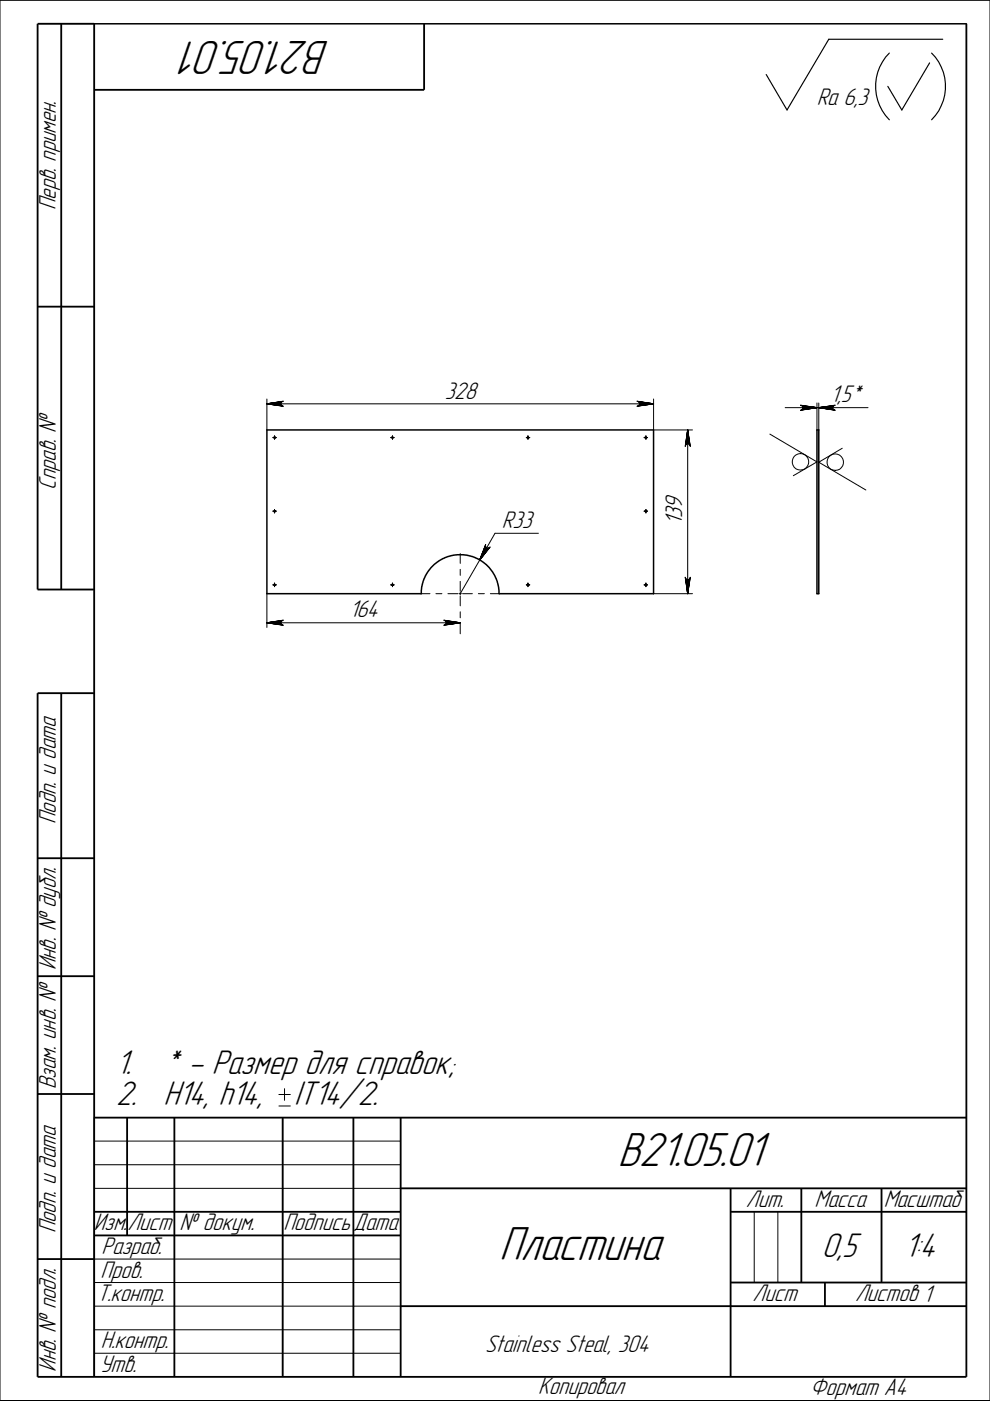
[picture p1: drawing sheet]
<svg xmlns="http://www.w3.org/2000/svg" width="210mm" height="297mm" viewBox="0 0 210 297" stroke-linecap="round" stroke-linejoin="round" font-family="sans-serif">
<g fill="none" stroke="#000" stroke-width=".21">
<path d="M0 .1h209.9v296.8h-209.9zM56.6 85.6l3.5 .5zM56.6 85.6l3.3 .5zM56.6 85.6l3.1 .3 .1 .1zM56.6 85.6l3 .1 .1 .2zM56.6 85.6l3-.1v.2zM56.6 85.6l3.1-.3-.1 .2zM56.6 85.6l3.2-.4-.1 .1zM56.6 85.6l3.3-.5zM56.6 85.6l3.5-.5zM56.6 85.6h82M56.6 84.6v6.5"/>
<path d="M57.9 92.8h.7M58.2 92.4v.7M82.8 92.8h.8M83.2 92.4v.7M111.6 92.8h.7M111.9 92.4v.7M135 85.1l3.6 .5zM135 86.1l3.6-.5zM135.2 85.1l3.4 .5zM135.2 86.1l3.4-.5zM135.4 85.2l3.2 .4-3.1-.3zM135.5 85.3l3.1 .3-3-.1z"/>
<path d="M135.5 85.9l3.1-.3-3.2 .4zM135.6 85.5l3 .1-3 .1zM135.6 85.7l3-.1-3.1 .3zM136.6 92.8h.7M136.9 92.4v.7M138.6 84.6v6.5M138.6 91.2h8.2M145.8 91.2l-.5 3.5zM145.8 91.2l-.5 3.3zM145.8 91.2l-.2 3-.2 .1zM145.8 91.2l-.1 2.9-.1 .1zM145.8 91.2l.1 2.9h-.2z"/>
<path d="M145.8 91.2l.3 3-.2-.1zM145.8 91.2l.4 3.1zM145.8 91.2l.5 3.3zM145.8 91.2l.6 3.5zM145.8 91.2v34.7M163.2 92l10 5.9-5 3M166.5 86.4h17.5M169.7 87l3.5-.6zM169.7 85.9l3.5 .5zM169.9 86.9l3.3-.5zM169.9 86l3.3 .4zM170 86l3.2 .4-3.1-.2z"/>
<path d="M170.1 86.7l3.1-.3-3.2 .5zM170.1 86.2l3.1 .2h-3zM170.2 86.5l3-.1-3.1 .3zM170.2 86.4h3l-3 .1zM173.2 85.4v5.7M173.6 86.4l3.5-.5zM173.6 86.4l3.3-.4zM173.6 86.4l3.2-.4-.2 .2zM173.6 86.4l3-.2v.2zM173.6 86.4h3v.1zM173.6 86.4l3 .1v.2zM173.6 86.4l3 .3 .2 .2z"/>
<path d="M173.6 86.4l3.3 .5zM173.6 86.4l3.5 .6zM173.6 85.4v5.7M178.6 95l-5 3 10 5.9M57.9 108.4h.7M58.2 108v.8M97.6 117.4v2.1M102.9 115.8l.1 .2-1.3 2.7zM102.9 115.6l-1.2 3.1zM103 115.4l-1.3 3.3zM103 116l.1 .1-1.4 2.6zM103.1 116.1l.2 .1-1.6 2.5z"/>
<path d="M103.3 116.2h.1l-1.7 2.5zM103.4 116.2h.2l-1.9 2.5zM103.6 116.2l.2-.1-2.1 2.6zM103.8 116.1l.1-.1-2.2 2.7zM114.2 113.1h-9.2l-7.4 12.8M136.6 108.4h.7M136.9 108v.8M56.6 132l3.5-.5zM56.6 132l3.3-.4zM56.6 132l3.2-.3zM56.6 132l3.1-.2-.1 .1zM56.6 132l3-.1v.2z"/>
<path d="M56.6 132l3 .1 .1 .2zM56.6 132l3.1 .3 .1 .1zM56.6 132l3.3 .5zM56.6 132l3.5 .6zM56.6 125.9v7.1M56.6 132h41M57.9 124h.7M58.2 123.6v.8M82.8 124h.8M83.2 123.6v.8M89.1 125.9h2.1M92.4 125.9h1.3"/>
<path d="M94.1 132.6l3.5-.6zM94.1 131.5l3.5 .5zM94.3 132.5l3.3-.5zM94.3 131.6l3.3 .4zM94.4 131.7l3.2 .3zM94.5 132.3l3.1-.3-3.2 .4zM94.5 131.8l3.1 .2-3-.1zM94.6 132.1l3-.1-3.1 .3zM94.6 131.9l3 .1-3 .1zM95 125.9h2.1M97.3 125.9h.5M97.6 120.7v1.3"/>
<path d="M97.6 123.3v2.1M97.6 125.6v.5M97.6 126.4v2M97.6 129.7v1.3M97.6 132.3v2.1M98.1 125.9h2.1M101.4 125.9h1.3M104 125.9h2.1M111.6 124h.7M111.9 123.6v.8M136.6 124h.7M136.9 123.6v.8"/>
<path d="M138.6 125.9h8.2M145.3 122.4l.5 3.5zM145.3 122.6l.5 3.3zM145.4 122.7l.2 .1 .2 3.1zM145.6 122.8l.1 .1 .1 3zM145.7 122.9h.2l-.1 3zM145.9 122.9l.2-.1-.3 3.1zM146.2 122.7l-.4 3.2zM146.3 122.6l-.5 3.3zM146.4 122.4l-.6 3.5zM20 237v54.9M59.1 234.5h2.5"/>
<path d="M59.1 232.1h2.5M60.3 230.8v2.5M20 252h64.9M20 246.9h64.9M20 241.9h64.9M159.9 256.9v15M164.9 256.9v15M20 276.9h64.9M20 271.9h64.9M20 266.9h64.9M20 286.9h64.9M20 281.9h64.9"/>
<circle cx="169.7" cy="97.9" r="1.74"/>
<circle cx="177.1" cy="98" r="1.75"/>
</g>
<g fill="none" stroke="#000" stroke-width=".32">
<path d="M20 5h184.9M56.6 91.2h82v34.7h-32.8l-.1-1.5-.5-1.8-1.4-2.2-1.4-1.2-1.6-.9-1.7-.6-1.5-.1-1.5 .1-1.8 .6-1.6 .9-1.3 1.2-1.1 1.5-.6 1.3-.3 1.3-.1 1.4h-32.7zM173.2 91.2h.4v34.7h-.4z"/>
<circle cx="58.2" cy="92.8" r=".13"/>
<circle cx="83.2" cy="92.8" r=".12"/>
<circle cx="111.9" cy="92.8" r=".14"/>
<circle cx="136.9" cy="92.8" r=".12"/>
<circle cx="58.2" cy="108.4" r=".13"/>
<circle cx="136.9" cy="108.4" r=".13"/>
<circle cx="58.2" cy="124" r=".13"/>
<circle cx="83.2" cy="124" r=".12"/>
<circle cx="112" cy="124" r=".13"/>
<circle cx="136.9" cy="124" r=".12"/>
</g>
<g fill="none" stroke="#000" stroke-width=".39">
<path d="M13 5v120M89.9 5v14h-69.9M204.9 5v286.9h-196.9v-144.9h12M8 65h12M56.6 85.8h3.2M135.4 85.8h3.2M145.6 91.2v3.1M146 91.2v3.1M170 86.2h3.2M173.6 86.2h3.2M20 125h-12v-120h12v286.9M56.6 132.2h3.2"/>
<path d="M56.6 131.9h3.2M94.4 132.2h3.2M94.4 131.9h3.2M145.6 122.7v3.2M146 122.7v3.2M13 147v144.9M8 182h12M8 207h12M8 232h12M20 237h184.9M27 237v24.9M37 237v54.9"/>
<path d="M59.9 237v54.9M74.9 237v54.9M84.9 237v54.9M20 256.9h64.9M84.9 252h120M154.9 256.9h50M154.9 252v39.9M169.9 252v19.9M186.9 252v19.9M8 266.9h12M20 261.9h64.9M84.9 276.9h120"/>
<path d="M154.9 271.9h50M174.9 271.9v5"/>
</g>
<g fill="#000">
<path d="M56.6 85.6l3.5 .5zM56.6 85.6l3.3 .5zM56.6 85.6l3.3-.5zM56.6 85.6l3.5-.5zM135 85.1l3.6 .5zM135.2 85.1l3.4 .5zM135.2 86.1l3.4-.5zM135 86.1l3.6-.5zM145.8 91.2l-.5 3.5zM145.8 91.2l-.5 3.3zM145.8 91.2l.5 3.3zM145.8 91.2l.6 3.5z"/>
<path d="M169.7 87l3.5-.6zM169.9 86.9l3.3-.5zM169.9 86l3.3 .4zM169.7 85.9l3.5 .5zM173.6 86.4l3.5-.5zM173.6 86.4l3.3-.4zM173.6 86.4l3.3 .5zM173.6 86.4l3.5 .6zM103.8 116.1l.1-.1-2.2 2.7zM103.6 116.2l.2-.1-2.1 2.6zM103.4 116.2h.2l-1.9 2.5zM103.3 116.2h.1l-1.7 2.5z"/>
<path d="M103.1 116.1l.2 .1-1.6 2.5zM103 116l.1 .1-1.4 2.6zM102.9 115.8l.1 .2-1.3 2.7zM102.9 115.6l-1.2 3.1zM103 115.4l-1.3 3.3zM56.6 132l3.5-.5zM56.6 132l3.3-.4zM56.6 132l3.3 .5zM56.6 132l3.5 .6zM94.1 132.6l3.5-.6zM94.3 132.5l3.3-.5zM94.3 131.6l3.3 .4z"/>
<path d="M94.1 131.5l3.5 .5zM145.3 122.4l.5 3.5zM145.3 122.6l.5 3.3zM146.3 122.6l-.5 3.3zM146.4 122.4l-.6 3.5z"/>
</g>
<path d="M56.6 85.4h3.2M135.4 85.4h3.2M170 86.6h3.2M173.6 86.6h3.2" fill="none" stroke="#000" stroke-width=".42"/>
<path d="M56.6 85.5h3.1M135.5 85.5h3.1M145.9 91.2v3M170.1 86.6h3.1M173.6 86.6h3M56.6 131.9h3.1M94.5 131.9h3.1M145.9 122.8v3.1" fill="none" stroke="#000" stroke-width=".28"/>
<path d="M188.6 11.3a10 10 0 0 0 0 14.1M197.1 13.3l-5.9 10-3-5M197.5 11.3a10 10 0 0 1 0 14.1M199.9 8.3h-24.2l-8.8 15-4.4-7.5M56.6 85.7h3.1M135.5 85.7h3.1M145.7 91.2v3M170.1 86.3h3.1M173.6 86.3h3M56.6 132.2h3.1M94.5 132.2h3.1M145.7 122.8v3.1" fill="none" stroke="#000" stroke-width=".25"/>
<g font-size="10.7">
<text x="70" y="8.7" transform="rotate(-180 70 8.7)">В21.05.01</text>
<text x="131" y="247.3">В21.05.01</text>
<text x="105.8" y="267.2">Пластина</text>
</g>
<g font-size="7.6">
<text x="24.7" y="227.7">1.</text>
<text x="34.6" y="227.7">* - Размер для справок;</text>
<text x="24.7" y="234.3">2.</text>
<text x="34.6" y="234.3">H14, h14,</text>
<text x="62.3" y="234.3">IT14/2.</text>
<text x="174.3" y="266.5">0,5</text>
<text x="191.8" y="266.5">1:4</text>
</g>
<g font-size="5.4">
<text x="173.2" y="22.2">Ra 6,3</text>
<text x="11.9" y="44.6" transform="rotate(-90 11.9 44.6)">Перв. примен.</text>
<text x="94.3" y="84.5">328</text>
<text x="176.1" y="85.3">1,5*</text>
<text x="11.9" y="103.8" transform="rotate(-90 11.9 103.8)">Справ. №</text>
<text x="106.4" y="111.9">R33</text>
<text x="144.6" y="111.4" transform="rotate(-90 144.6 111.4)">139</text>
<text x="74.1" y="130.9">164</text>
<text x="11.9" y="174.8" transform="rotate(-90 11.9 174.8)">Подп. и дата</text>
<text x="11.9" y="230.9" transform="rotate(-90 11.9 230.9)">Взам. инв. № Инв. № дубл.</text>
<text x="158.2" y="255.9">Лит.</text>
<text x="172.7" y="255.9">Масса</text>
<text x="187.4" y="255.9">Масштаб</text>
<text x="11.9" y="261.5" transform="rotate(-90 11.9 261.5)">Подп. и дата</text>
<text x="19.9" y="260.9">Изм.Лист № докум.</text>
<text x="60.1" y="260.9">ПодписьДата</text>
<text x="21.6" y="265.9">Разраб.</text>
<text x="20.6" y="275.9">Т.контр.</text>
<text x="21.3" y="270.9">Пров.</text>
<text x="159.6" y="275.9">Лист</text>
<text x="181.3" y="275.9">Листов 1</text>
<text x="21.4" y="285.9">Н.контр.</text>
<text x="102.9" y="286.7">Stainless Steal, 304</text>
<text x="11.9" y="290.9" transform="rotate(-90 11.9 290.9)">Инв. № подл.</text>
<text x="21.2" y="290.9">Утв.</text>
<text x="114.1" y="295.6">Копировал</text>
<text x="171.8" y="295.7">Формат A4</text>
</g>
</svg>
